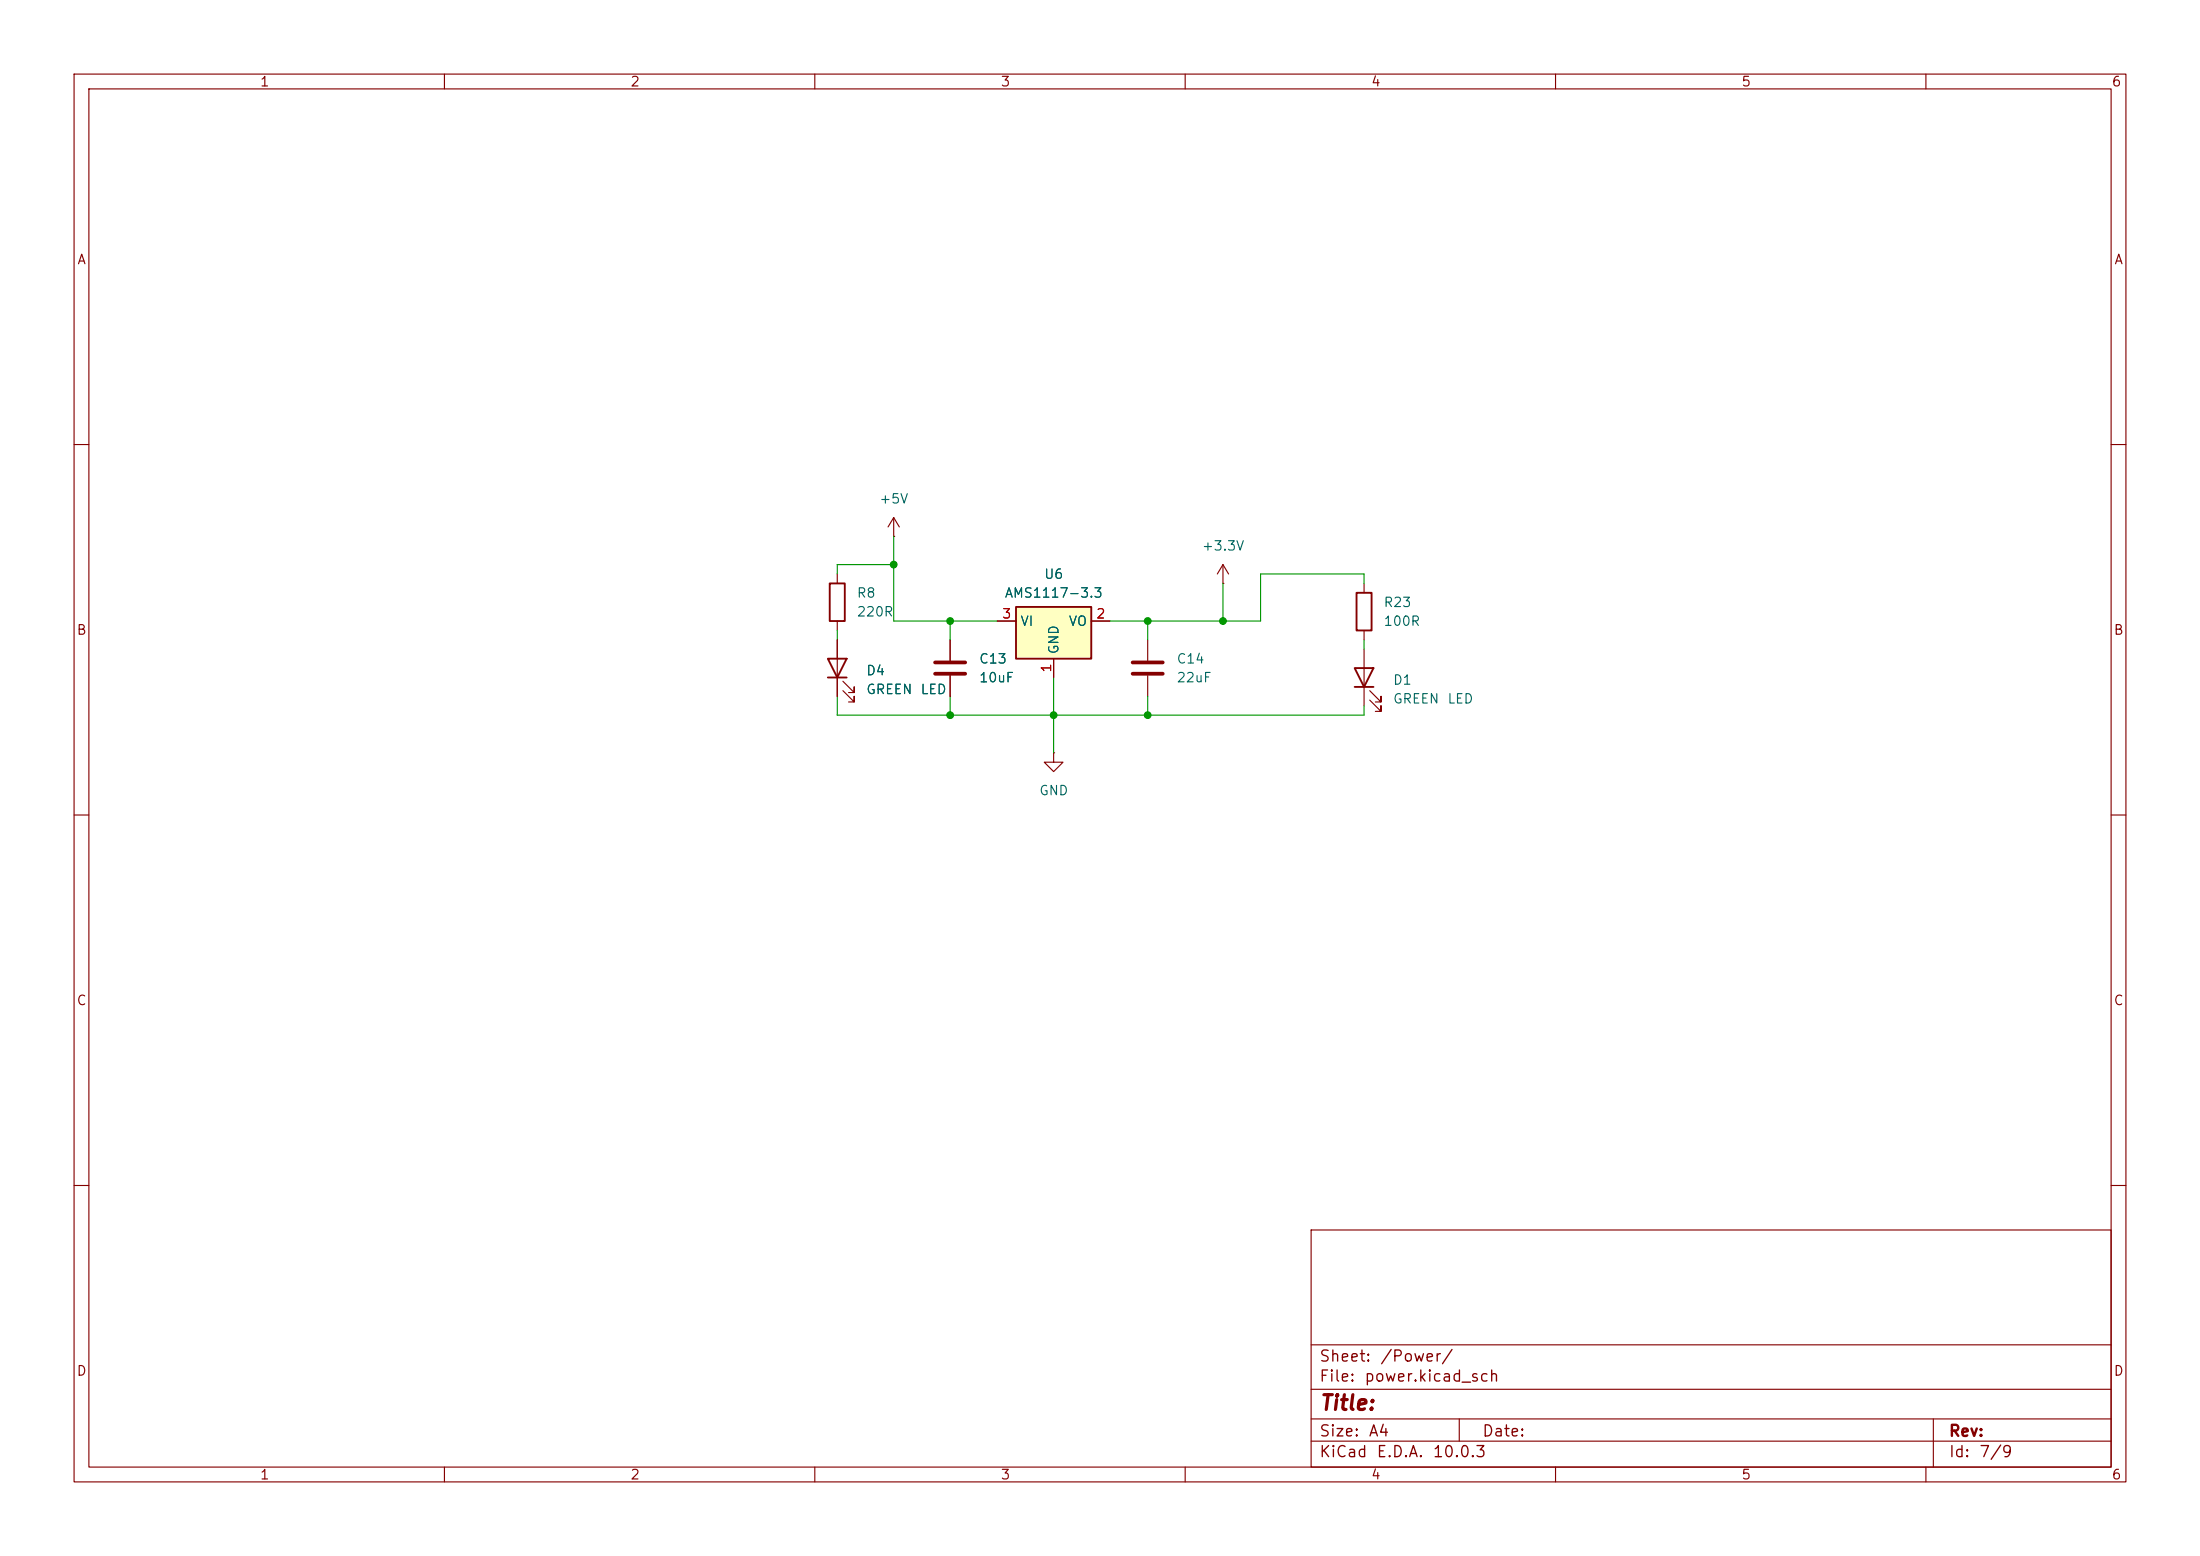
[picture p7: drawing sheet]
<svg xmlns="http://www.w3.org/2000/svg" width="297mm" height="210mm" viewBox="0 0 297 210" stroke-linecap="round" stroke-linejoin="round" font-family="sans-serif">
<g fill="none" stroke="#840000" stroke-width=".15">
<path d="M10 10h277v190h-277zM12 12h273v186h-273zM60 10v2M110 10v2M160 10v2M210 10v2M260 10v2M10 60h2M113 77.5v1.2M120.6 72.4h.1M120.6 69.9l-.7 1.2M120.6 69.9l.8 1.2"/>
<path d="M120.6 69.9v2.5M285 60h2M113 83.8v1.3M113 86.4v7.6M113.8 93.2l1.5 1.5v-.7v.7h-.7M113.8 91.9l1.5 1.6v-.8v.8h-.7M128.3 86.4v2.8M128.3 91.2v2.8M154.9 86.4v2.8M154.9 91.2v2.8M10 110h2M142.2 101.6v1.3h1.3l-1.3 1.2-1.2-1.2h1.2"/>
<path d="M142.2 101.6h.1M285 110h2M10 160h2M177 166h108v32h-108zM285 160h2M60 198v2M110 198v2M160 198v2M177 194.5h108M177 191.5h108M177 187.5h108M177 181.5h108"/>
<path d="M197 191.5v3M210 198v2M260 198v2M261 191.5v6.5"/>
</g>
<path d="M126.2 89.4h4.1M126.2 90.9h4.1M152.9 89.4h4.1M152.9 90.9h4.1" fill="none" stroke="#840000" stroke-width=".51"/>
<path d="M112 78.7h2v5.1h-2zM111.8 88.9h2.5l-1.3 2.5zM111.8 91.4h2.5" fill="none" stroke="#840000" stroke-width=".25"/>
<path d="M137.2 81.9h10.1v7h-10.1z" fill="#ffffc2"/>
<path d="M137.2 81.9h10.1v7h-10.1zM182.9 90.2h2.5l-1.3 2.5zM182.9 92.7h2.5M183.1 80h2.1v5.1h-2.1z" fill="none" stroke="#840000" stroke-width=".25"/>
<g fill="none" stroke="#840000" stroke-width=".15">
<path d="M165.1 78.7h.1M165.1 76.2l-.8 1.3M165.1 76.2l.8 1.3M165.1 76.2v2.5M184.1 78.7v1.3M113 86.4v2.5M113 91.4v2.6M128.3 86.4v2.8M128.3 91.2v2.8M134.6 83.8h2.6M142.2 88.9v2.5M147.3 83.8h2.6"/>
<path d="M184.1 85.1v1.3M184.1 87.6v7.7M184.9 94.5l1.5 1.5v-.7v.7h-.7M184.9 93.2l1.5 1.5v-.7v.7h-.7"/>
</g>
<path d="M120.6 76.2h-7.6v1.3M120.6 72.4v11.4h14M165.1 78.7v5.1M184.1 78.7v-1.2h-13.9v6.3h-20.3M113 85.1v1.3M113 94v2.5h71.1v-1.2M128.3 83.8v2.6M128.3 94v2.5M142.2 91.4v10.2M154.9 83.8v2.6M154.9 94v2.5M184.1 86.4v1.2" fill="none" stroke="#009600" stroke-width=".15"/>
<g fill="#009600" stroke="#009600" stroke-width=".14">
<circle cx="142.2" cy="96.5" r=".46"/>
<circle cx="154.9" cy="96.5" r=".46"/>
<circle cx="128.3" cy="96.5" r=".46"/>
<circle cx="128.3" cy="83.8" r=".46"/>
<circle cx="154.9" cy="83.8" r=".46"/>
<circle cx="120.6" cy="76.2" r=".46"/>
<circle cx="165.1" cy="83.8" r=".46"/>
</g>
<text font-size="2" fill="#840000" x="178" y="190.8">Title:</text>
<g font-size="1.5" fill="#840000">
<text x="178" y="184.2">Sheet:</text>
<text x="186.2" y="184.2">/Power/</text>
<text x="178" y="186.9">File:</text>
<text x="184.1" y="186.9">power.kicad_sch</text>
<text x="178" y="197.1">KiCad</text>
<text x="178" y="194.3">Size:</text>
<text x="184.7" y="194.3">A4</text>
<text x="185.7" y="197.1">E.D.A.</text>
<text x="193.3" y="197.1">10.0.3</text>
<text x="200" y="194.3">Date:</text>
<text x="263" y="194.3">Rev:</text>
<text x="263" y="197.1">Id:</text>
<text x="267.1" y="197.1">7/9</text>
</g>
<g font-size="1.3" fill="#840000">
<text x="35" y="12">1</text>
<text x="85" y="12">2</text>
<text x="135" y="12">3</text>
<text x="185" y="12">4</text>
<text x="235" y="12">5</text>
<text x="285" y="12">6</text>
<text x="10.3" y="36">A</text>
<text x="285.3" y="36">A</text>
<text x="10.3" y="86">B</text>
<text x="285.3" y="86">B</text>
<text x="10.3" y="136">C</text>
<text x="285.3" y="136">C</text>
<text x="10.3" y="186">D</text>
<text x="285.3" y="186">D</text>
<text x="35" y="200">1</text>
<text x="85" y="200">2</text>
<text x="135" y="200">3</text>
<text x="185" y="200">4</text>
<text x="235" y="200">5</text>
<text x="285" y="200">6</text>
</g>
<g font-size="1.3" fill="#006464">
<text x="118.6" y="68.3">+5V</text>
<text x="162.2" y="74.6">+3.3V</text>
<text x="115.6" y="81">R8</text>
<text x="115.6" y="83.5">220R</text>
<text x="135.5" y="81">AMS1117-3.3</text>
<text x="140.9" y="78.4">U6</text>
<text x="186.7" y="82.3">R23</text>
<text x="132.1" y="89.9">C13</text>
<text x="137.7" y="84.8">VI</text>
<text x="143.2" y="88.4" transform="rotate(-90 143.2 88.4)">GND</text>
<text x="144.2" y="84.8">VO</text>
<text x="158.8" y="89.9">C14</text>
<text x="186.7" y="84.8">100R</text>
<text x="116.8" y="91.5">D4</text>
<text x="116.8" y="94">GREEN</text>
<text x="124.2" y="94">LED</text>
<text x="132.1" y="92.4">10uF</text>
<text x="158.8" y="92.4">22uF</text>
<text x="188" y="92.7">D1</text>
<text x="188" y="95.3">GREEN</text>
<text x="195.3" y="95.3">LED</text>
<text x="140.2" y="107.7">GND</text>
</g>
<g font-size="1.3" fill="#a90000">
<text x="135.2" y="83.8">3</text>
<text x="147.9" y="83.8">2</text>
<text x="142.2" y="90.9" transform="rotate(-90 142.2 90.9)">1</text>
</g>
</svg>
